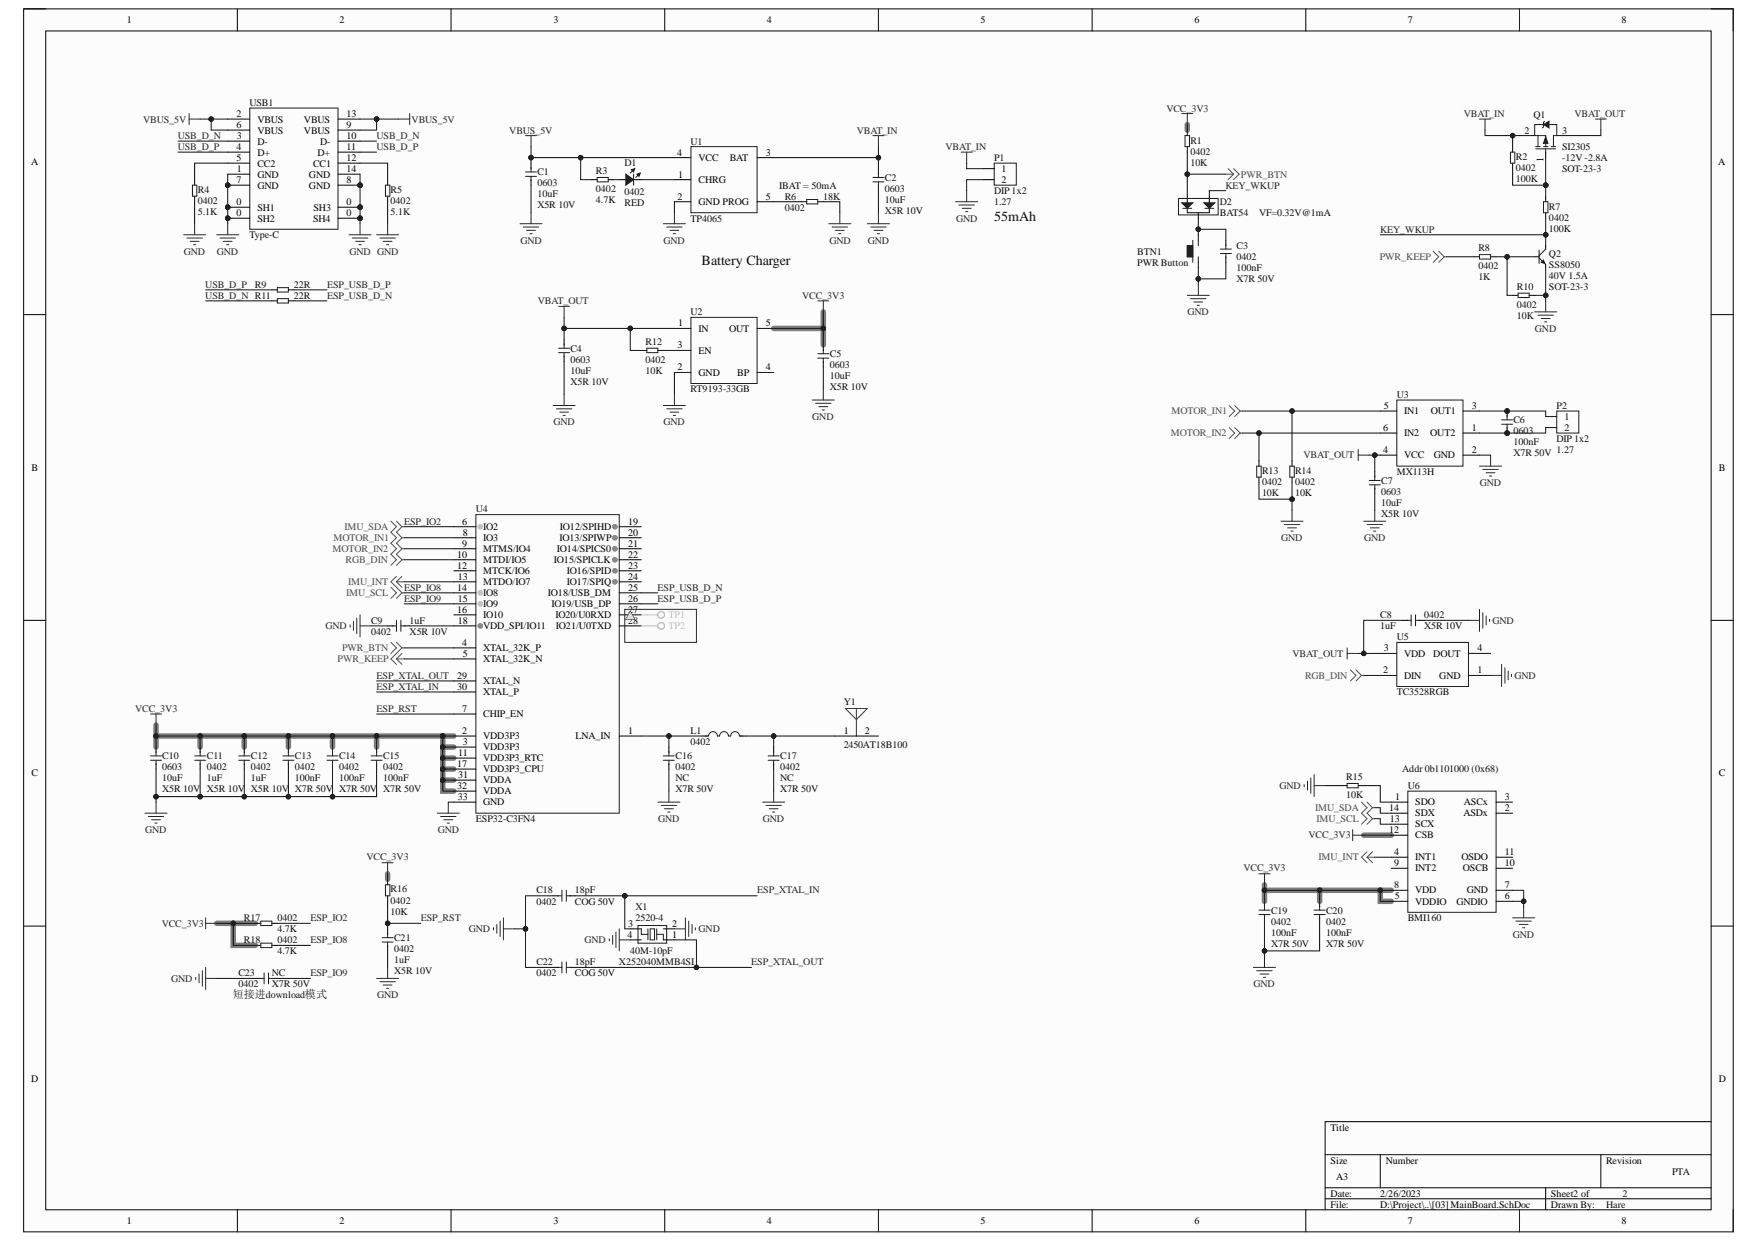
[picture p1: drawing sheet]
# Altium project NyaBall.PrjPcb
1 sheet, 60 parts. Net scope: global (net labels, ports and power ports of the same name join across sheets).
Board file: NyaBall.PcbDoc

## Sheet [03] MainBoard.SchDoc
size A3

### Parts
BTN1  PWR Button  [BTN_2S]
C1  Footprint: 0603  Specification: X5R 10V  [CAP_0603]  (hidden comment: 10uF)
C2  Footprint: 0603  Specification: X5R 10V  [CAP_0603]  (hidden comment: 10uF)
C3  Footprint: 0402  Specification: X7R 50V  [CAP_0402]  (hidden comment: 100nF)
C4  Footprint: 0603  Specification: X5R 10V  [CAP_0603]  (hidden comment: 10uF)
C5  Footprint: 0603  Specification: X5R 10V  [CAP_0603]  (hidden comment: 10uF)
C6  Footprint: 0603  Specification: X7R 50V  [CAP_0402]  (hidden comment: 100nF)
C7  Footprint: 0603  Specification: X5R 10V  [CAP_0603]  (hidden comment: 10uF)
C8  Footprint: 0402  Specification: X5R 10V  [CAP_0402]  (hidden comment: 1uF)
C9  Footprint: 0402  Specification: X5R 10V  [CAP_0402]  (hidden comment: 1uF)
C10  Footprint: 0603  Specification: X5R 10V  [CAP_0603]  (hidden comment: 10uF)
C11  Footprint: 0402  Specification: X5R 10V  [CAP_0402]  (hidden comment: 1uF)
C12  Footprint: 0402  Specification: X5R 10V  [CAP_0402]  (hidden comment: 1uF)
C13  Footprint: 0402  Specification: X7R 50V  [CAP_0402]  (hidden comment: 100nF)
C14  Footprint: 0402  Specification: X7R 50V  [CAP_0402]  (hidden comment: 100nF)
C15  Footprint: 0402  Specification: X7R 50V  [CAP_0402]  (hidden comment: 100nF)
C16  Footprint: 0402  Specification: X7R 50V  [CAP_0402]  (hidden comment: NC)
C17  Footprint: 0402  Specification: X7R 50V  [CAP_0402]  (hidden comment: NC)
C18  Footprint: 0402  Specification: COG 50V  [CAP_0402]  (hidden comment: 18pF)
C19  Footprint: 0402  Specification: X7R 50V  [CAP_0402]  (hidden comment: 100nF)
C20  Footprint: 0402  Specification: X7R 50V  [CAP_0402]  (hidden comment: 100nF)
C21  Footprint: 0402  Specification: X5R 10V  [CAP_0402]  (hidden comment: 1uF)
C22  Footprint: 0402  Specification: COG 50V  [CAP_0402]  (hidden comment: 18pF)
C23  Footprint: 0402  Specification: X7R 50V  [CAP_0402]  (hidden comment: NC)
D1  Footprint: 0402  [LED_0402]  (hidden comment: RED)
D2  BAT54  [SOT-23-3]
L1  Footprint: 0402  [IND_0402]  (hidden comment: 0R)
P1  Type: 1.27  [HDR1X2_1.27_180]  (hidden comment: DIP 1x2)
P2  Type: 1.27  [HDR1X2_1.27_180]  (hidden comment: DIP 1x2)
Q1  Specification: -12V -2.8A  [SOT-23-3]  (hidden comment: SI2305)
Q2  Specification: 40V 1.5A  [SOT-23-3]  (hidden comment: SS8050)
R1  Footprint: 0402  [RES_0402]  (hidden comment: 10K)
R2  Footprint: 0402  [RES_0402]  (hidden comment: 100K)
R3  Footprint: 0402  [RES_0402]  (hidden comment: 4.7K)
R4  Footprint: 0402  [RES_0402]  (hidden comment: 5.1K)
R5  Footprint: 0402  [RES_0402]  (hidden comment: 5.1K)
R6  Footprint: 0402  [RES_0402]  (hidden comment: 18K)
R7  Footprint: 0402  [RES_0402]  (hidden comment: 100K)
R8  Footprint: 0402  [RES_0402]  (hidden comment: 1K)
R9  22R  [RES_0402]
R10  Footprint: 0402  [RES_0402]  (hidden comment: 10K)
R11  22R  [RES_0402]
R12  Footprint: 0402  [RES_0402]  (hidden comment: 10K)
R13  Footprint: 0402  [RES_0402]  (hidden comment: 10K)
R14  Footprint: 0402  [RES_0402]  (hidden comment: 10K)
R15  10K  [RES_0402]
R16  Footprint: 0402  [RES_0402]  (hidden comment: 10K)
R17  Footprint: 0402  [RES_0402]  (hidden comment: 4.7K)
R18  Footprint: 0402  [RES_0402]  (hidden comment: 4.7K)
TP1  TestPoint  [TESTPOINT]  (value not drawn)  (masked out: inside a compile mask, not in the netlist)
TP2  TestPoint  [TESTPOINT]  (value not drawn)  (masked out: inside a compile mask, not in the netlist)
U1  TP4065  [SOT-23-5]
U2  RT9193-33GB  [SOT-23-5]
U3  MX113H  [SOT-23-6]
U4  ESP32-C3FN4  [QFN-32-5x5-P0.5]
U5  TC3528RGB  [LED_3528_RGB]
U6  BMI160  [LGA-14-2.5X3.0-P0.5]
USB1  Type-C  [USB-C-TH_TYPE-C-USB-14P]
X1  Specification: 40M-10pF  Footprint: 2520-4  [XTAL_2520-4]  (hidden comment: X252040MMB4SI)
Y1  2450AT18B100  [ANT_2.4G_3.2x1.6]

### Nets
GND: BTN1.1 C1.1 C2.1 C3.2 C4.1 C5.1 C7.1 C8.1 C9.1 C10.1 C11.1 C12.1 C13.1 C14.1 C15.1 C16.1 C17.1 C18.1 C19.1 C20.1 C21.1 C22.1 C23.2 P1.2 Q2.2(E) R4.1 R5.1 R6.2 R10.1 R13.2 R14.2 R15.2 U1.2(GND) U2.2(GND) U3.2(GND) U4.33(GND) U5.1(GND) U6.6(GNDIO) U6.7(GND) USB1.0(SH4) USB1.1(GND) USB1.7(GND) USB1.8(GND) USB1.14(GND) X1.2(GND) X1.4(GND)
VBAT_IN: C2.2 P1.1 Q1.2(S) R2.2 U1.3(BAT)
VBAT_OUT: C4.2 C7.2 C8.2 Q1.3(D) R12.1 U2.1(IN) U3.4(VCC) U5.3(VDD)
VBUS_5V: C1.2 R3.2 U1.4(VCC) USB1.2(VBUS) USB1.6(VBUS) USB1.9(VBUS) USB1.13(VBUS)
VCC_3V3: C5.2 C10.2 C11.2 C12.2 C13.2 C14.2 C15.2 C19.2 C20.2 R1.2 R16.1 R17.2 R18.2 U2.5(OUT) U4.2(VDD3P3) U4.3(VDD3P3) U4.11(VDD3P3_RTC) U4.17(VDD3P3_CPU) U4.31(VDDA) U4.32(VDDA) U6.5(VDDIO) U6.8(VDD) U6.12(CSB)
ESP_IO2: R17.1 U4.6(IO2) U6.14(SDX) ; off-sheet IMU_SDA  [also labelled IMU_SDA]
ESP_IO8: R18.1 U4.14(IO8) U6.13(SCX) ; off-sheet IMU_SCL  [also labelled IMU_SCL]
ESP_IO9: C23.1 U4.15(IO9)
ESP_RST: C21.2 R16.2 U4.7(CHIP_EN)
ESP_USB_D_N: R11.2 U4.25(IO18/USB_DM)
ESP_USB_D_P: R9.2 U4.26(IO19/USB_DP)
ESP_XTAL_IN: C18.2 U4.30(XTAL_P) X1.3(OUT)
ESP_XTAL_OUT: C22.2 U4.29(XTAL_N) X1.1(IN)
IMU_INT: U4.13(MTDO/IO7) U6.4(INT1) ; off-sheet IMU_INT
KEY_WKUP: D2.2 Q2.3(C) R7.1
MOTOR_IN1: R14.1 U3.5(IN1) U4.8(IO3) ; off-sheet MOTOR_IN1
MOTOR_IN2: R13.1 U3.6(IN2) U4.9(MTMS/IO4) ; off-sheet MOTOR_IN2
PWR_BTN: D2.1 R1.1 U4.4(XTAL_32K_P) ; off-sheet PWR_BTN
PWR_KEEP: R8.1 U4.5(XTAL_32K_N) ; off-sheet PWR_KEEP
RGB_DIN: U4.10(MTDI/IO5) U5.2(DIN) ; off-sheet RGB_DIN
USB_D_N: R11.1 USB1.3(D-) USB1.10(D-)
USB_D_P: R9.1 USB1.4(D+) USB1.11(D+)
NetBTN1_2: BTN1.2 C3.1 D2.3
NetC6_1: C6.1 P2.2 U3.1(OUT2)
NetC6_2: C6.2 P2.1 U3.3(OUT1)
NetC9_2: C9.2 U4.18(VDD_SPI/IO11)
NetC16_2: C16.2 L1.1 U4.1(LNA_IN)
NetC17_2: C17.2 L1.2 Y1.1(FP)
NetD1_1: D1.1(A) R3.1
NetD1_2: D1.2(K) U1.1(CHRG)
NetQ1_1: Q1.1(G) R2.1 R7.2
NetQ2_1: Q2.1(B) R8.2 R10.2
NetR4_2: R4.2 USB1.5(CC2)
NetR5_2: R5.2 USB1.12(CC1)
NetR6_1: R6.1 U1.5(PROG)
NetR12_2: R12.2 U2.3(EN)
NetR15_1: R15.1 U6.1(SDO)

Not connected (* = marked no-connect by the designer): U2 4(BP); U4 12(MTCK/IO6) 16(IO10) 19(IO12/SPIHD) 20(IO13/SPIWP) 21(IO14/SPICS0) 22(IO15/SPICLK) 23(IO16/SPID) 24(IO17/SPIQ) 27(IO20/U0RXD) 28(IO21/U0TXD); U5 4(DOUT); U6 2(ASDx) 3(ASCx) 9(INT2) 10(OSCB) 11(OSDO); Y1 2(NC)

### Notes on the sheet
- (near R6) IBAT = 50mA
- Battery Charger
- (near P1) 55mAh
- VF=0.32V@1mA
- (near U6) Addr 0b1101000 (0x68)
- (near C23) 短接进download模式
- 2
- PTA
- Hare
